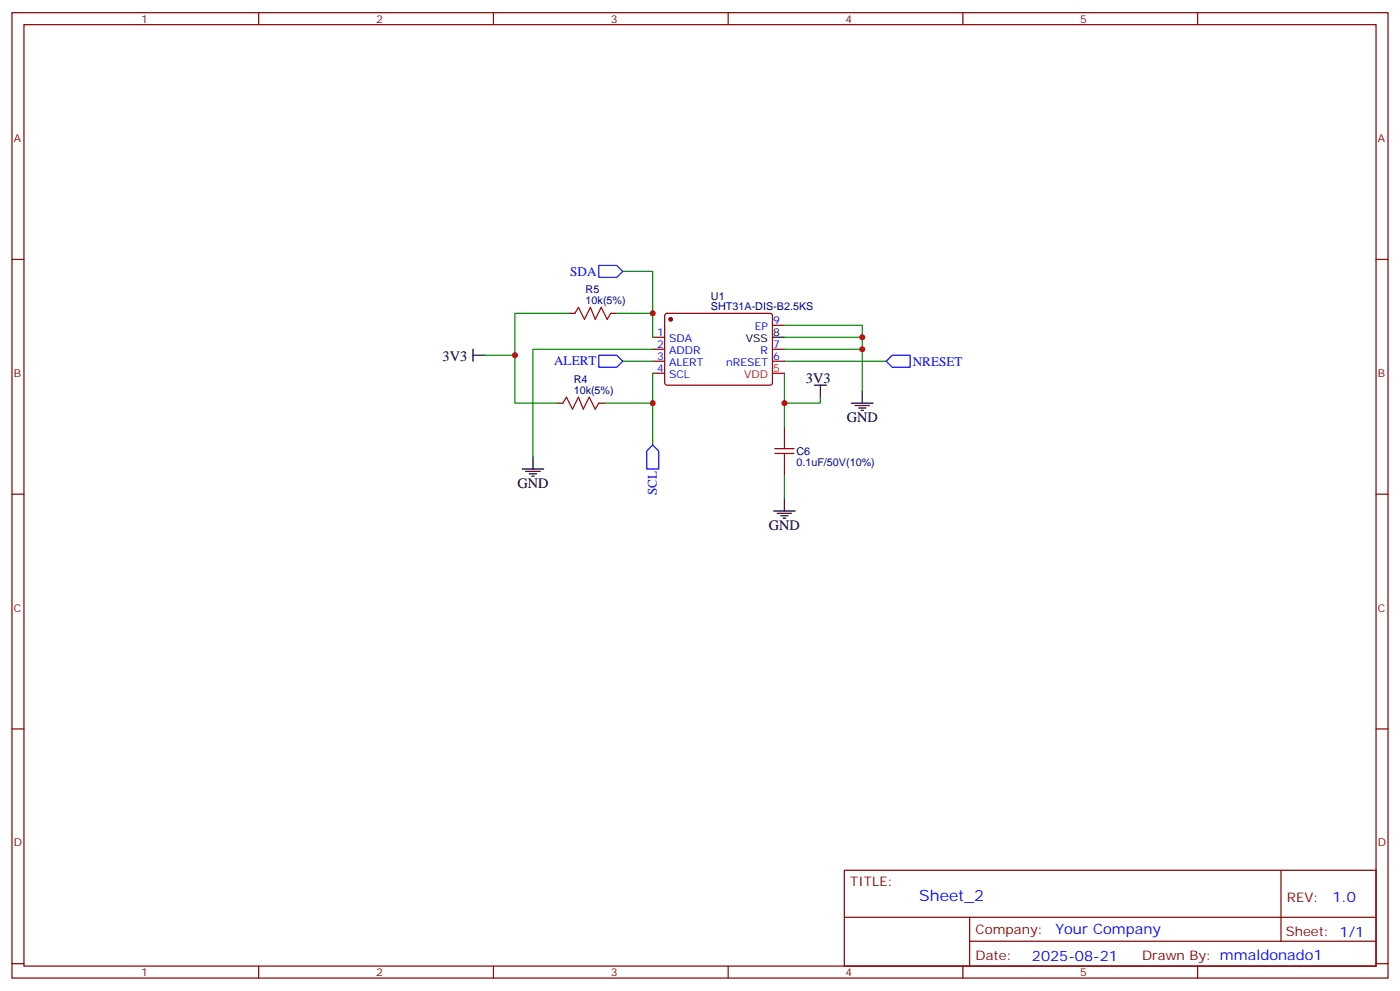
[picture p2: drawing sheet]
<svg xmlns="http://www.w3.org/2000/svg" width="412mm" height="292mm" viewBox="0 0 412 292" stroke-linecap="round" stroke-linejoin="round" font-family="sans-serif">
<g fill="none" stroke="#870000" stroke-width=".35">
<path d="M3.5 3.7h405.4v284.4h-405.4zM7.1 7.3h398.2v277.3h-398.2zM76.2 3.7v3.6M145.3 3.7v3.6M214.5 3.7v3.6M283.6 3.7v3.6M352.8 3.7v3.6M3.5 76.4h3.6M405.3 76.4h3.6M167.6 92.3h1.7M179.9 92.3h1.8M192.3 99.3h3.5"/>
<path d="M196 92.5l.5-.2h30.6l.4 .7v20l-.7 .5-30.6-.1-.4-.7v-19.7zM227.5 95.8h3.6M164 118.7h1.8M176.4 118.7h1.8M192.3 102.9h3.5M192.3 106.4h3.5M192.3 109.9h3.5M227.5 102.9h3.6M227.5 106.4h3.6M231.1 125.8v3.5M231.1 136.4v3.5M3.5 145.6h3.6"/>
<path d="M405.3 145.6h3.6M3.5 214.7h3.6M405.3 214.7h3.6M248.7 256.3h156.6v28.3h-156.6zM377.3 256.4v20.8M248.7 270.2h156.5M285.6 277.2h119.6M285.6 270.2v14.1M3.5 283.8h3.6M76.2 284.6v3.5M145.3 284.6v3.5M214.5 284.6v3.5"/>
<path d="M283.6 284.6v3.5M352.8 284.6v3.5M405.3 283.8h3.6"/>
</g>
<g fill="none" stroke="#008700" stroke-width=".35">
<path d="M183.4 79.9h8.9v12.4M167.6 92.3h-15.9v26.4h12.3M181.7 92.3h10.6v7M231.1 99.3h22.9v15.9M231.1 95.8h22.9v3.5M142.9 104.6h8.8M183.4 106.4h8.9M192.3 102.9h-35.3v31.7M192.3 109.9v8.8h-14.1M192.3 118.7v12.4M231.1 109.9v8.8h10.6v-1.7M231.1 106.4h30"/>
<path d="M231.1 118.7v7.1M231.1 102.9h22.9M231.1 139.9v7.1"/>
</g>
<g fill="none" stroke="#000" stroke-width=".35">
<path d="M227.5 99.3h3.6M139.3 104.6h3.6M139.3 102.9v3.5M239.9 113.5h3.5M241.7 113.5v3.5M250.8 118.7h6.4M251.9 119.5h4.2M254 115.2v3.5M153.8 138.1h6.4M154.9 138.9h4.2M155.9 139.6h2.1M157 134.6v3.5"/>
<path d="M252.9 120.2h2.2M253.6 120.9h.8M156.6 140.3h.7M227.9 150.5h6.3M229 151.2h4.2M230 151.9h2.1M230.7 152.6h.7M231.1 147v3.5"/>
</g>
<path d="M169.3 92.3l1.1-1.8 1.8 3.6 1.7-3.6 1.4 3.6 1.8-3.6 1.8 3.6 1-1.8M165.8 118.7l1.1-1.7 1.7 3.5 1.8-3.5 1.4 3.5 1.8-3.5 1.7 3.5 1.1-1.8M228.2 132.2h5.7M228.2 133.6h5.7M231.1 129.3v2.9M231.1 133.6v2.8" fill="none" stroke="#a10000" stroke-width=".35"/>
<path d="M227.5 109.9h3.6" fill="none" stroke="#f00" stroke-width=".35"/>
<circle cx="197.6" cy="94.1" r=".53" fill="#870000" stroke="#870000" stroke-width=".35"/>
<path d="M176.4 78.2h5.3l1.7 1.7-1.7 1.8h-5.3zM176.4 104.6h5.3l1.7 1.8-1.7 1.8h-5.3zM261.1 106.4l1.7-1.8h5.3v3.6h-5.3zM192.3 131.1l1.7 1.8v5.2h-3.5v-5.2z" fill="none" stroke="#00f" stroke-width=".35"/>
<g fill="#c00">
<circle cx="231.1" cy="118.7" r=".88"/>
<circle cx="192.3" cy="118.7" r=".88"/>
<circle cx="254" cy="99.3" r=".88"/>
<circle cx="254" cy="102.9" r=".88"/>
<circle cx="151.7" cy="104.6" r=".88"/>
<circle cx="192.3" cy="92.3" r=".88"/>
</g>
<text font-size="4.6" fill="#00f" x="270.8" y="265.4">Sheet_2</text>
<g font-size="4.2">
<text x="130.3" y="106.4">3V3</text>
<text x="237.4" y="112.7">3V3</text>
<text x="249.4" y="124.4">GND</text>
<text x="152.4" y="143.8">GND</text>
<text x="226.5" y="156.1">GND</text>
</g>
<g font-size="4.2" fill="#00f">
<text x="392.5" y="265.6">1.0</text>
<text x="310.9" y="275.2">Your Company</text>
<text x="304" y="283">2025-08-21</text>
</g>
<g font-size="3.9" fill="#00f">
<text x="168" y="81.2">SDA</text>
<text x="163.2" y="107.7">ALERT</text>
<text x="268.9" y="107.7">NRESET</text>
<text x="193.5" y="145.8" transform="rotate(-90 193.5 145.8)">SCL</text>
</g>
<g font-size="3.9" fill="#800">
<text x="250.5" y="260.9">TITLE:</text>
<text x="379.1" y="265.6">REV:</text>
<text x="287.4" y="275.1">Company:</text>
<text x="378.7" y="275.7">Sheet: 1/1</text>
<text x="287.4" y="282.8">Date:</text>
<text x="336.4" y="282.9">Drawn By: mmaldonado1</text>
</g>
<g font-size="3.2" fill="#800">
<text x="41.6" y="6.7">1</text>
<text x="110.8" y="6.7">2</text>
<text x="179.9" y="6.7">3</text>
<text x="249.1" y="6.7">4</text>
<text x="318.2" y="6.7">5</text>
<text x="4.1" y="41.8">A</text>
<text x="405.9" y="41.8">A</text>
<text x="4.1" y="111">B</text>
<text x="405.9" y="111">B</text>
<text x="4.1" y="180.1">C</text>
<text x="405.9" y="180.1">C</text>
<text x="4.1" y="249.3">D</text>
<text x="405.9" y="249.3">D</text>
<text x="41.6" y="287.5">1</text>
<text x="110.8" y="287.5">2</text>
<text x="179.9" y="287.5">3</text>
<text x="249.1" y="287.5">4</text>
<text x="318.2" y="287.5">5</text>
</g>
<g font-size="3.2" fill="#000080">
<text x="172.5" y="89.5">10k(5%)</text>
<text x="172.5" y="86.3">R5</text>
<text x="209.4" y="88.2">U1</text>
<text x="209.4" y="91.2">SHT31A-DIS-B2.5KS</text>
<text x="169" y="112.8">R4</text>
<text x="169" y="115.9">10k(5%)</text>
<text x="234.6" y="137.1">0.1uF/50V(10%)</text>
<text x="234.6" y="134">C6</text>
</g>
<g font-size="3.2" fill="#00f">
<text x="227.7" y="95.5">9</text>
<text x="193.6" y="99">1</text>
<text x="197.1" y="100.8">SDA</text>
<text x="222.3" y="97.2">EP</text>
<text x="193.6" y="106">3</text>
<text x="193.6" y="102.5">2</text>
<text x="197.1" y="107.8">ALERT</text>
<text x="197.1" y="104.3">ADDR</text>
<text x="213.9" y="107.8">nRESET</text>
<text x="224" y="104.3">R</text>
<text x="227.7" y="102.5">7</text>
<text x="227.7" y="106">6</text>
<text x="193.6" y="109.6">4</text>
<text x="197.1" y="111.3">SCL</text>
</g>
<g font-size="3.2">
<text x="219.7" y="100.8">VSS</text>
<text x="227.7" y="99">8</text>
</g>
<g font-size="3.2" fill="#f00">
<text x="219.2" y="111.3">VDD</text>
<text x="227.7" y="109.6">5</text>
</g>
</svg>
